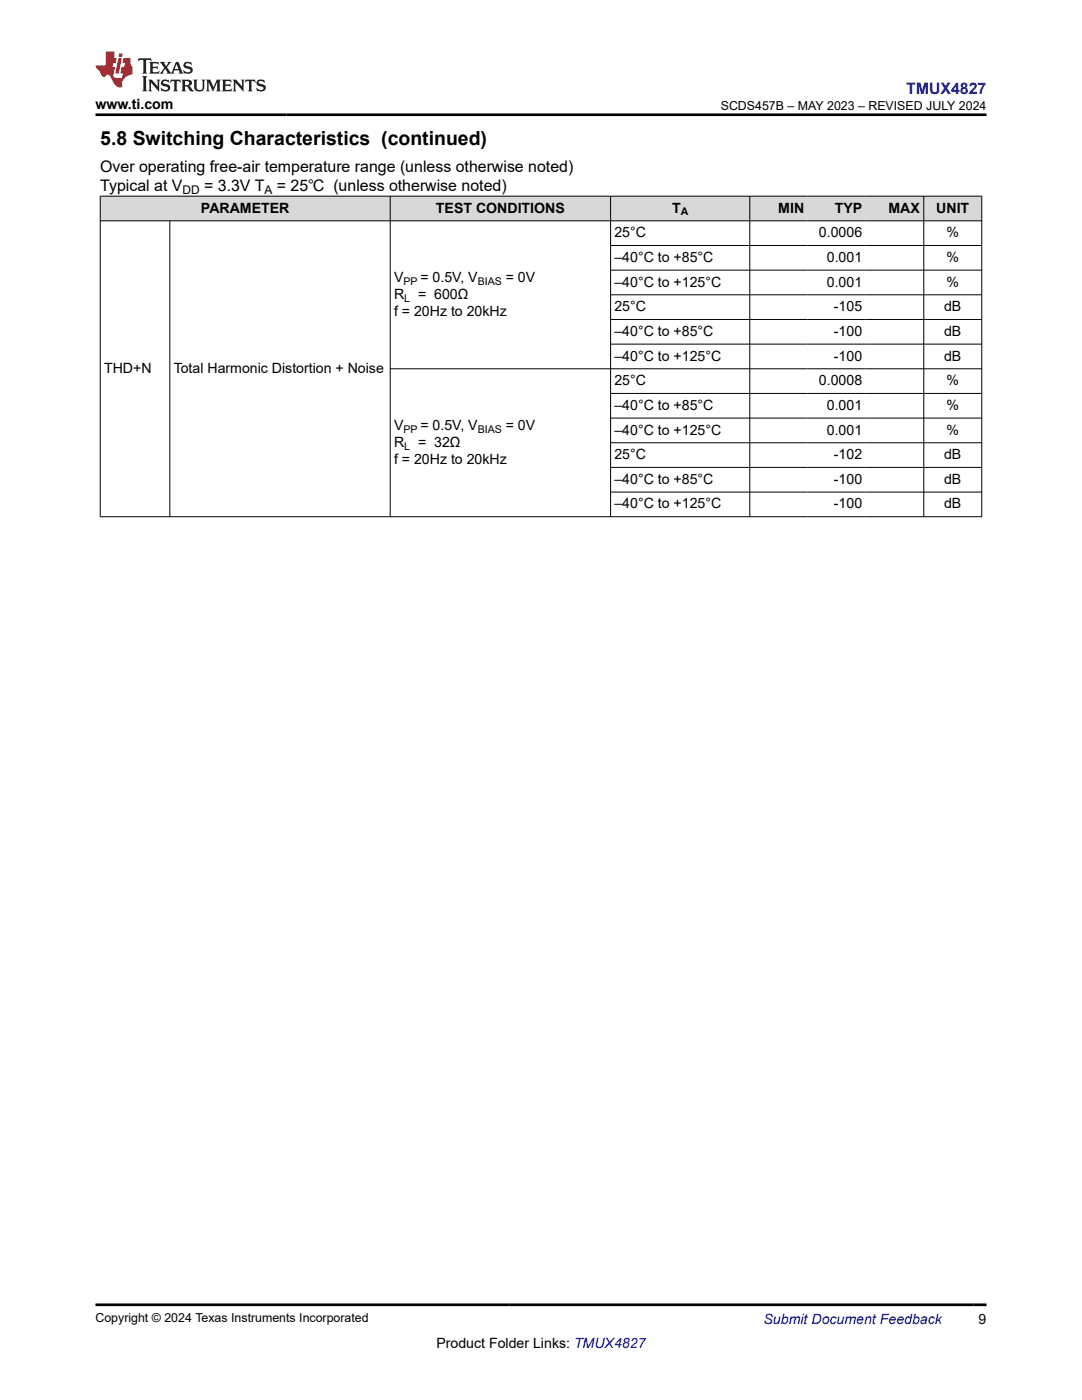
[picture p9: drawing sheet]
<svg xmlns="http://www.w3.org/2000/svg" width="216mm" height="279mm" viewBox="0 0 216 279" stroke-linecap="round" stroke-linejoin="round" font-family="sans-serif">
<g fill="#d8d8d8">
<path d="M20 39.1h175.9v5h-175.9z" fill-rule="evenodd"/>
<path d="M20.1 39.2h57.7v4.8h-57.7z" fill-rule="evenodd"/>
<path d="M77.9 39.2h43.9v4.8h-43.9z" fill-rule="evenodd"/>
<path d="M121.9 39.2h27.6v4.8h-27.6z" fill-rule="evenodd"/>
<path d="M149.7 39.2h11.5v4.8h-11.5z" fill-rule="evenodd"/>
<path d="M161.2 39.2h11.6v4.8h-11.6z" fill-rule="evenodd"/>
<path d="M172.8 39.2h11.5v4.8h-11.5z" fill-rule="evenodd"/>
<path d="M184.4 39.2h11.4v4.8h-11.4z" fill-rule="evenodd"/>
</g>
<g fill="none" stroke="#000" stroke-width=".2">
<path d="M19.9 39.1h176.1M20 39.1v64.1M77.9 39.1v64.1M121.8 39.1v64.1M149.6 39.1v64.1M184.3 39.1v64.1M195.9 39.1v64.1M19.9 44.1h176.1M33.9 44.1v59.1M121.8 49h74.2M121.8 53.9h74.2M121.8 58.8h74.2"/>
<path d="M77.9 73.6h118.1M121.8 63.8h74.2M121.8 68.7h74.2M121.8 78.5h74.2M121.8 83.4h74.2M121.8 88.4h74.2M121.8 93.3h74.2M121.8 98.2h74.2M19.9 103.1h176.1"/>
</g>
<path d="M27.7 11.6l-.2 .6 .5-.2h.6v.1v2.2l-.2 .4h1l-.2-.4v-2.2v-.1h.5l.5 .2-.1-.6zM29.8 12.4l.2 .3v1.6l-.2 .4h1.9l.1-.6a1.08 1.08 0 0 1-1.3 .2v-.7h.6l.4 .2v-.7l-.4 .2h-.6v-.5l.2-.2a1 1 0 0 1 1 .3l-.1-.5zM31.8 12.4l1 1.1-1 1.2h.9l-.2-.2 .4-.8 .5 .8-.2 .2h1.6l-.2-.2 .1-.5h1l.1 .5-.1 .2h.9l-.2-.4-.8-1.9h-.5l-1 2.1-.8-1.1 .9-1h-.8l.2 .2-.5 .6-.3-.6 .1-.2zM35.2 12.8l.4 1h-.8zM36.8 12.5a.65 .65 0 0 0-.2 .7 .65 .65 0 0 0 .6 .5l.7 .1 .1 .3a.79 .79 0 0 1-.7 .4 .79 .79 0 0 1-.7-.5l.1 .7 .2-.1a.93 .93 0 0 0 1.1 0 .93 .93 0 0 0 .4-.9 1.46 1.46 0 0 0-1.2-.6l-.1-.3a1.09 1.09 0 0 1 1.2 .2l-.2-.6-.1 .1-.6-.2zM28.4 15.2l.2 .4v2.2l-.2 .4h1l-.2-.4v-2.2l.2-.4zM29.6 15.9l.2 .4v1.5l-.2 .4h.8l-.3-.4v-1.3l1.7 1.8v-2l.2-.4h-.8l.2 .2 .1 1.1-1.2-1.3zM32.3 16a.65 .65 0 0 0-.2 .8 .65 .65 0 0 0 .7 .4l.6 .2 .1 .2a.79 .79 0 0 1-.7 .4 .79 .79 0 0 1-.7-.5l.1 .7 .2-.1a.93 .93 0 0 0 1.1 .1 .93 .93 0 0 0 .4-1 1.46 1.46 0 0 0-1.2-.5l-.1-.4a1.09 1.09 0 0 1 1.2 .2l-.2-.6-.1 .1-.6-.1zM34.1 15.9l-.1 .6a.63 .63 0 0 1 .7-.3l.1 1.6-.3 .4h1l-.2-.4v-1.6a.66 .66 0 0 1 .8 .3l-.1-.6zM36.2 15.9l.2 .4v1.5l-.2 .4h.9l-.2-.2v-.7h.5l.1 .2a.79 .79 0 0 0 1.2 .6l-1-.9a.61 .61 0 0 0 .6-.6 .61 .61 0 0 0-.5-.7zM36.9 16.2h.2a.47 .47 0 0 1 .5 .1 .47 .47 0 0 1 .1 .5l-.2 .1-.6 .1zM38.5 15.9l.2 .2a2.27 2.27 0 0 0 .4 2 1.04 1.04 0 0 0 1.7-.7v-1.3l.2-.2h-.8l.2 .4v1.1a.6 .6 0 0 1-.6 .6 .6 .6 0 0 1-.6-.6v-1.1l.3-.4zM41.1 15.9l.2 .4v1.5l-.2 .4h.7l-.2-.4v-1.4l.9 1.9 .8-1.9v1.4l-.2 .4h1l-.3-.4v-1.5l.3-.4h-.8l-.7 1.5-.7-1.5zM44.3 15.9l.2 .4v1.5l-.2 .4h1.9l.1-.6a1.09 1.09 0 0 1-1.3 .2v-.7h.6l.4 .2v-.6l-.4 .2h-.6v-.6l.2-.1a1.01 1.01 0 0 1 1 .3l-.1-.6zM46.4 15.9l.3 .4v1.5l-.3 .4h.8l-.2-.4v-1.3l1.6 1.8v-2l.2-.4h-.7l.2 .2v1.1l-1.2-1.3zM49 15.9l-.1 .6a.63 .63 0 0 1 .8-.3v1.6l-.3 .4h1l-.2-.4v-1.6a.66 .66 0 0 1 .8 .3l-.1-.6zM51.4 16a.65 .65 0 0 0-.2 .8 .65 .65 0 0 0 .6 .4l.6 .2 .2 .2a.79 .79 0 0 1-.8 .4 .79 .79 0 0 1-.6-.5l.1 .7 .2-.1a.93 .93 0 0 0 1 .1 .93 .93 0 0 0 .5-1 1.46 1.46 0 0 0-1.3-.5l-.1-.4a1.09 1.09 0 0 1 1.3 .2l-.2-.6-.2 .1-.5-.1z" fill="#231f20"/>
<path d="M21.1 10.3v2.7h-2.1l.1 .4 .9 1a.95 .95 0 0 0 .9 .9 .59 .59 0 0 1 .6-.4 .59 .59 0 0 1 .5 .3l.4 .8a1.59 1.59 0 0 0 2.1 1.4 1.61 1.61 0 0 1 1-2.3l1-.3-.1-1.5a1.59 1.59 0 0 1-.4-1.7h-1.4l-.2 .9h.5l-.1 .9h-.5l-.2 .9v.3l.4 .1-.2 .9h-.6a.73 .73 0 0 1-1.1-.7l.3-1.5h-.5l.2-.9h.5l.2-.9h-.5v-1.3zM23.6 11.6l-.6 3.1h.7l.6-3.1zM23.8 10.7l-.1 .6h.7l.1-.6z" fill="#ed1c24"/>
<path d="M19 22.9h177.8M19 260.4h177.8" fill="none" stroke="#000" stroke-width=".53"/>
<text font-size="3.9" x="20" y="28.8">5.8 Switching Characteristics (continued)</text>
<text font-size="3.2" fill="#00f" x="180.8" y="18.7">TMUX4827</text>
<g font-size="3.2">
<text x="20" y="34.3">Over operating free-air temperature range (unless otherwise noted)</text>
<text x="20" y="38.1">Typical at V</text>
<text x="40.7" y="38.1">= 3.3V T</text>
<text x="55.2" y="38.1">= 25℃ (unless otherwise noted)</text>
</g>
<g font-size="2.8">
<text x="19" y="21.8">www.ti.com</text>
<text x="40.1" y="42.4">PARAMETER</text>
<text x="87" y="42.4">TEST CONDITIONS</text>
<text x="122.6" y="47.3">25°C</text>
<text x="134.1" y="42.4">T</text>
<text x="155.3" y="42.4">MIN</text>
<text x="163.4" y="47.3">0.0006</text>
<text x="166.6" y="42.4">TYP</text>
<text x="177.3" y="42.4">MAX</text>
<text x="186.8" y="42.4">UNIT</text>
<text x="188.9" y="47.3">%</text>
<text x="122.6" y="52.3">–40°C to +85°C</text>
<text x="165" y="52.3">0.001</text>
<text x="188.9" y="52.3">%</text>
<text x="78.6" y="56.3">V</text>
<text x="78.6" y="59.6">R</text>
<text x="83.4" y="59.6">= 600Ω</text>
<text x="83.9" y="56.3">= 0.5V, V</text>
<text x="100.9" y="56.3">= 0V</text>
<text x="122.6" y="57.2">–40°C to +125°C</text>
<text x="165" y="57.2">0.001</text>
<text x="188.9" y="57.2">%</text>
<text x="78.6" y="63">f = 20Hz to 20kHz</text>
<text x="122.6" y="62.1">25°C</text>
<text x="166.4" y="62.1">-105</text>
<text x="188.4" y="62.1">dB</text>
<text x="122.6" y="67">–40°C to +85°C</text>
<text x="122.6" y="72">–40°C to +125°C</text>
<text x="166.4" y="67">-100</text>
<text x="166.4" y="72">-100</text>
<text x="188.4" y="67">dB</text>
<text x="188.4" y="72">dB</text>
<text x="20.8" y="74.4">THD+N</text>
<text x="34.7" y="74.4">Total Harmonic Distortion + Noise</text>
<text x="122.6" y="76.9">25°C</text>
<text x="163.4" y="76.9">0.0008</text>
<text x="188.9" y="76.9">%</text>
<text x="122.6" y="81.8">–40°C to +85°C</text>
<text x="165" y="81.8">0.001</text>
<text x="188.9" y="81.8">%</text>
<text x="78.6" y="85.8">V</text>
<text x="78.6" y="89.2">R</text>
<text x="83.4" y="89.2">= 32Ω</text>
<text x="83.9" y="85.8">= 0.5V, V</text>
<text x="100.9" y="85.8">= 0V</text>
<text x="122.6" y="86.7">–40°C to +125°C</text>
<text x="165" y="86.7">0.001</text>
<text x="188.9" y="86.7">%</text>
<text x="78.6" y="92.6">f = 20Hz to 20kHz</text>
<text x="122.6" y="91.6">25°C</text>
<text x="166.4" y="91.6">-102</text>
<text x="188.4" y="91.6">dB</text>
<text x="122.6" y="96.6">–40°C to +85°C</text>
<text x="122.6" y="101.5">–40°C to +125°C</text>
<text x="166.4" y="96.6">-100</text>
<text x="166.4" y="101.5">-100</text>
<text x="188.4" y="96.6">dB</text>
<text x="188.4" y="101.5">dB</text>
<text x="87.1" y="269">Product Folder Links: TMUX4827</text>
<text x="195.3" y="264.2">9</text>
</g>
<text font-size="2.8" fill="#00f" x="152.4" y="264.2">Submit Document Feedback</text>
<g font-size="2.5">
<text x="143.8" y="21.9">SCDS457B – MAY 2023 – REVISED JULY 2024</text>
<text x="19" y="263.9">Copyright © 2024 Texas Instruments Incorporated</text>
</g>
<g font-size="2.4">
<text x="36.4" y="38.7">DD</text>
<text x="52.8" y="38.7">A</text>
</g>
<g font-size="2.1">
<text x="135.8" y="43">A</text>
<text x="80.5" y="56.8">PP</text>
<text x="95.3" y="56.8">BIAS</text>
<text x="80.7" y="60.2">L</text>
<text x="80.5" y="86.4">PP</text>
<text x="80.7" y="89.7">L</text>
<text x="95.3" y="86.4">BIAS</text>
</g>
</svg>
